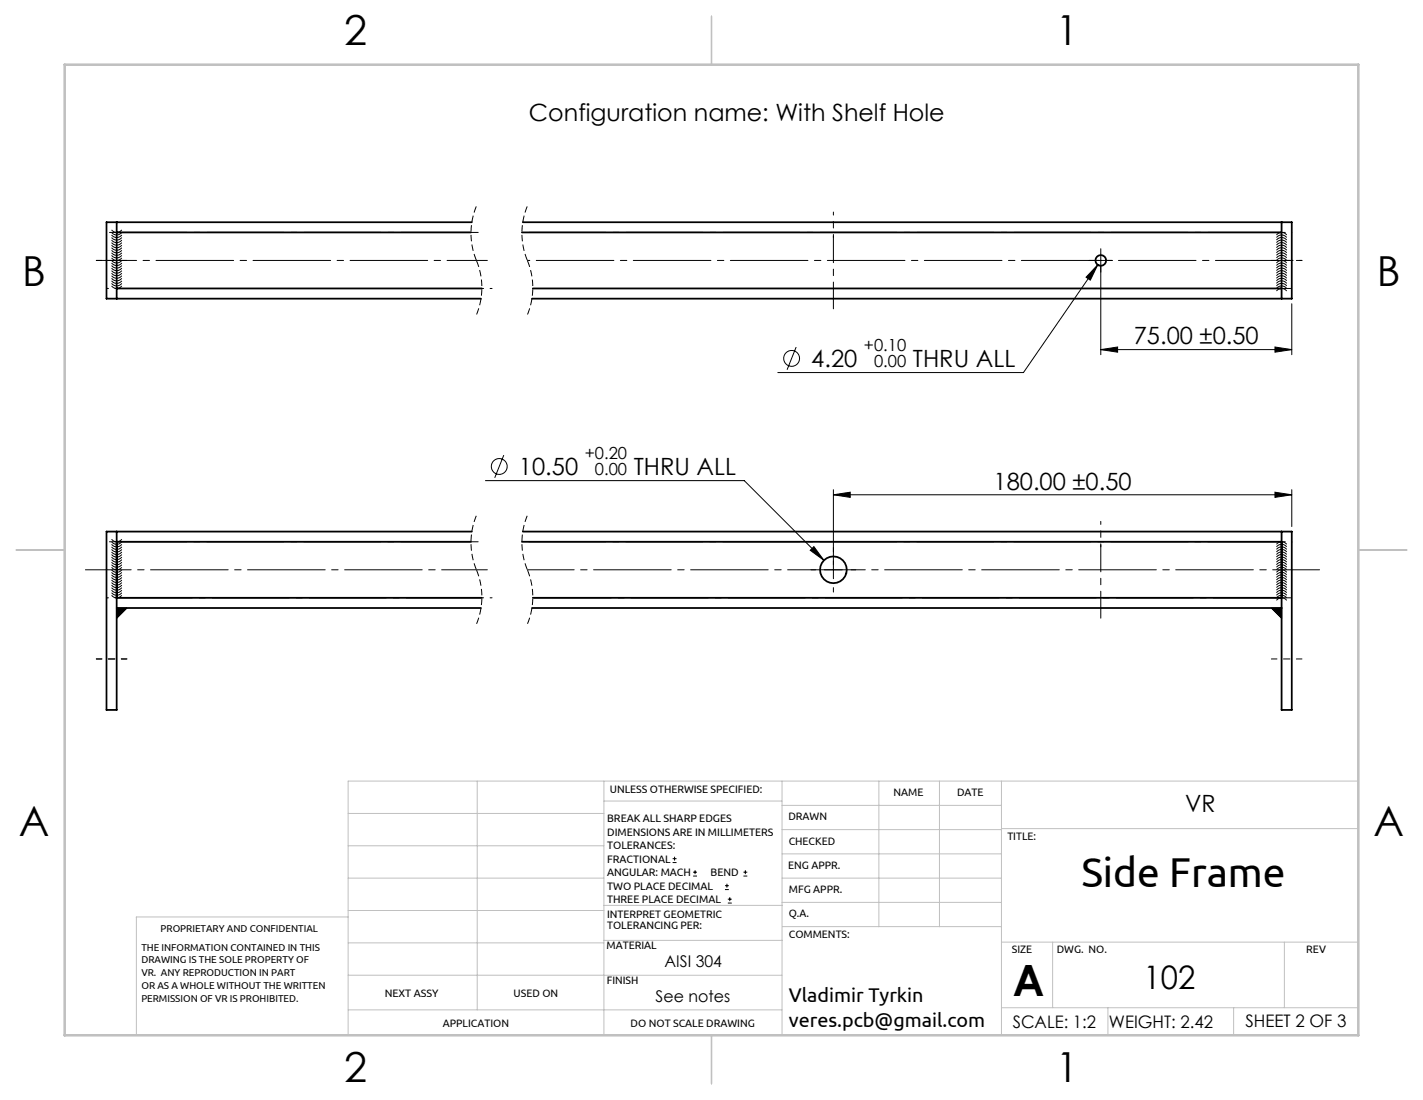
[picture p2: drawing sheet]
<svg xmlns="http://www.w3.org/2000/svg" width="279mm" height="216mm" viewBox="0 0 279 216" stroke-linecap="round" stroke-linejoin="round" font-family="sans-serif">
<g fill="none" stroke="#000" stroke-width=".2">
<path d="M21.9 45.1a1.25 1.25 0 0 0 2 0M21.9 45.6a1.25 1.25 0 0 0 2 0M21.9 46.1a1.25 1.25 0 0 0 2 0M21.9 46.6a1.25 1.25 0 0 0 2 0M21.9 47.1a1.25 1.25 0 0 0 2 0M21.9 47.6a1.25 1.25 0 0 0 2 0M21.9 48.1a1.25 1.25 0 0 0 2 0M21.9 48.6a1.25 1.25 0 0 0 2 0M21.9 49.1a1.25 1.25 0 0 0 2 0M21.9 49.6a1.25 1.25 0 0 0 2 0M21.9 50.1a1.25 1.25 0 0 0 2 0M21.9 50.6a1.25 1.25 0 0 0 2 0"/>
<path d="M21.9 51.1a1.25 1.25 0 0 0 2 0M21.9 51.6a1.25 1.25 0 0 0 2 0M21.9 52.1a1.25 1.25 0 0 0 2 0M21.9 52.6a1.25 1.25 0 0 0 2 0M21.9 53.1a1.25 1.25 0 0 0 2 0M21.9 53.6a1.25 1.25 0 0 0 2 0M21.9 54.1a1.25 1.25 0 0 0 2 0M21.9 54.6a1.25 1.25 0 0 0 2 0M21.9 55.1a1.25 1.25 0 0 0 2 0M21.9 55.6a1.25 1.25 0 0 0 2 0M21.9 56.1a1.25 1.25 0 0 0 2 0M214.9 51.1h2.5"/>
<path d="M215.5 52l-1.4 3-.9-.6zM215.5 52l-14.5 21.1h-48.3M216.1 49.9v19.7M250.6 57.1a1.25 1.25 0 0 1 2 0M250.6 56.6a1.25 1.25 0 0 1 2 0M250.6 56.1a1.25 1.25 0 0 1 2 0M250.6 55.6a1.25 1.25 0 0 1 2 0M250.6 55.1a1.25 1.25 0 0 1 2 0M250.6 54.6a1.25 1.25 0 0 1 2 0M250.6 54.1a1.25 1.25 0 0 1 2 0M250.6 53.6a1.25 1.25 0 0 1 2 0M250.6 53.1a1.25 1.25 0 0 1 2 0"/>
<path d="M250.6 52.6a1.25 1.25 0 0 1 2 0M250.6 52.1a1.25 1.25 0 0 1 2 0M250.6 51.6a1.25 1.25 0 0 1 2 0M250.6 51.1a1.25 1.25 0 0 1 2 0M250.6 50.6a1.25 1.25 0 0 1 2 0M250.6 50.1a1.25 1.25 0 0 1 2 0M250.6 49.6a1.25 1.25 0 0 1 2 0M250.6 49.1a1.25 1.25 0 0 1 2 0M250.6 48.6a1.25 1.25 0 0 1 2 0M250.6 48.1a1.25 1.25 0 0 1 2 0M250.6 47.6a1.25 1.25 0 0 1 2 0M250.6 47.1a1.25 1.25 0 0 1 2 0"/>
<path d="M250.6 46.6a1.25 1.25 0 0 1 2 0M250.6 46.1a1.25 1.25 0 0 1 2 0M253.6 59.6v10M156.3 68.1l-1.8 4.5M216.1 68.6l3.3-.5v1zM216.1 68.6h37.5M250.3 68.1l3.3 .5-3.3 .5zM95.3 94.3h50.8l15.7 15.7M98.9 89.3l-1.8 4.5M163.6 97.1l3.3-.5v1zM163.6 96.1v17.5M163.6 97.1h90"/>
<path d="M250.3 96.6l3.3 .5-3.3 .5zM253.6 96.1v7.2M21.9 105.8a1.25 1.25 0 0 0 2 0M21.9 106.3a1.25 1.25 0 0 0 2 0M21.9 106.8a1.25 1.25 0 0 0 2 0M21.9 107.3a1.25 1.25 0 0 0 2 0M21.9 107.8a1.25 1.25 0 0 0 2 0M21.9 108.3a1.25 1.25 0 0 0 2 0M21.9 108.8a1.25 1.25 0 0 0 2 0M21.9 109.3a1.25 1.25 0 0 0 2 0M21.9 109.8a1.25 1.25 0 0 0 2 0M21.9 110.3a1.25 1.25 0 0 0 2 0"/>
<path d="M21.9 110.8a1.25 1.25 0 0 0 2 0M21.9 111.3a1.25 1.25 0 0 0 2 0M21.9 111.8a1.25 1.25 0 0 0 2 0M21.9 112.3a1.25 1.25 0 0 0 2 0M21.9 112.8a1.25 1.25 0 0 0 2 0M21.9 113.3a1.25 1.25 0 0 0 2 0M21.9 113.8a1.25 1.25 0 0 0 2 0M21.9 114.3a1.25 1.25 0 0 0 2 0M21.9 114.8a1.25 1.25 0 0 0 2 0M21.9 115.3a1.25 1.25 0 0 0 2 0M21.9 115.8a1.25 1.25 0 0 0 2 0M21.9 116.3a1.25 1.25 0 0 0 2 0"/>
<path d="M21.9 116.8a1.25 1.25 0 0 0 2 0M22.9 119.3h2l-2 2zM24.9 119.3l-2 2M159.1 108l.7-.7 2 2.7zM161.9 111.8h3.5M249.6 119.3h2v2zM249.6 119.3l2 2M250.6 117.8a1.25 1.25 0 0 1 2 0M250.6 117.3a1.25 1.25 0 0 1 2 0M250.6 116.8a1.25 1.25 0 0 1 2 0M250.6 116.3a1.25 1.25 0 0 1 2 0M250.6 115.8a1.25 1.25 0 0 1 2 0"/>
<path d="M250.6 115.3a1.25 1.25 0 0 1 2 0M250.6 114.8a1.25 1.25 0 0 1 2 0M250.6 114.3a1.25 1.25 0 0 1 2 0M250.6 113.8a1.25 1.25 0 0 1 2 0M250.6 113.3a1.25 1.25 0 0 1 2 0M250.6 112.8a1.25 1.25 0 0 1 2 0M250.6 112.3a1.25 1.25 0 0 1 2 0M250.6 111.8a1.25 1.25 0 0 1 2 0M250.6 111.3a1.25 1.25 0 0 1 2 0M250.6 110.8a1.25 1.25 0 0 1 2 0M250.6 110.3a1.25 1.25 0 0 1 2 0M250.6 109.8a1.25 1.25 0 0 1 2 0"/>
<path d="M250.6 109.3a1.25 1.25 0 0 1 2 0M250.6 108.8a1.25 1.25 0 0 1 2 0M250.6 108.3a1.25 1.25 0 0 1 2 0M250.6 107.8a1.25 1.25 0 0 1 2 0M250.6 107.3a1.25 1.25 0 0 1 2 0M250.6 106.8a1.25 1.25 0 0 1 2 0M132.1 169.3h.7M132.1 168.5h.7M132.4 168.2v.7M136.1 171.9h.8M136.1 171.2h.8M136.5 170.8v.8"/>
<path d="M142.3 174.6h.8M142.3 173.8h.8M142.7 173.5v.7M142.9 177.3h.8M142.9 176.5h.8M143.3 176.1v.8M146 171.9h.7M146 171.2h.7M146.3 170.8v.8"/>
<circle cx="155.4" cy="70.3" r="1.56"/>
<circle cx="98" cy="91.6" r="1.56"/>
</g>
<path d="M93.5 40.4a13.9 13.9 0 0 0 0 10.7M93.5 51.1a13.9 13.9 0 0 1 0 10.7M103.5 40.4a13.9 13.9 0 0 0 0 10.7M103.5 51.1a13.9 13.9 0 0 1 0 10.7M93.5 101.2a13.9 13.9 0 0 0 0 10.6M93.5 111.8a13.9 13.9 0 0 1 0 10.7M103.5 101.2a13.9 13.9 0 0 0 0 10.6M103.5 111.8a13.9 13.9 0 0 1 0 10.7" fill="none" stroke="#000" stroke-width=".2" stroke-dasharray="1.3 .6" stroke-dashoffset="-.1" stroke-linecap="butt"/>
<path d="M214.9 51.1h-1.1M216.1 49.9v-1.1M216.1 52.4v1M217.4 51.1h1M160.1 111.8h-.8M163.6 108.3v-.8M163.6 115.3v.9M167.1 111.8h.9" fill="none" stroke="#000" stroke-width=".2" stroke-dasharray="15.2 1.3 1.3 1.3"/>
<path d="M95.7 111.8h-78.9" fill="none" stroke="#000" stroke-width=".2" stroke-dasharray="15.2 1.3 1.3 1.3" stroke-dashoffset="6.3"/>
<path d="M259.1 111.8h-155.6" fill="none" stroke="#000" stroke-width=".2" stroke-dasharray="15.2 1.3 1.3 1.3" stroke-dashoffset="6"/>
<path d="M18.9 51.1h6M249.6 51.1h6M18.9 129.3h6M24.9 129.3h-6M249.6 129.3h6" fill="none" stroke="#000" stroke-width=".2" stroke-dasharray="15.2 1.3 1.3 1.3" stroke-dashoffset="14.1"/>
<path d="M94.5 45.6h-73.6M94.5 106.3h-73.6" fill="none" stroke="#000" stroke-width=".2" stroke-dasharray="15.2 1.3 1.3 1.3" stroke-dashoffset="-.6"/>
<path d="M253.6 45.6h-151.1M253.6 106.3h-151.1" fill="none" stroke="#000" stroke-width=".2" stroke-dasharray="15.2 1.3 1.3 1.3" stroke-dashoffset="-1.3"/>
<path d="M96.6 56.6h-75.7M255.6 51.1h-152.1M96.6 117.3h-75.7" fill="none" stroke="#000" stroke-width=".2" stroke-dasharray="15.2 1.3 1.3 1.3" stroke-dashoffset="-1.7"/>
<path d="M253.6 56.6h-149M253.6 117.3h-149" fill="none" stroke="#000" stroke-width=".2" stroke-dasharray="15.2 1.3 1.3 1.3" stroke-dashoffset="-.2"/>
<path d="M216.1 106.9v14.4" fill="none" stroke="#000" stroke-width=".2" stroke-dasharray="15.2 1.3 1.3 1.3" stroke-dashoffset="9.9"/>
<path d="M163.6 46.6v-5M216.1 102.3v5" fill="none" stroke="#000" stroke-width=".2" stroke-dasharray="15.2 1.3 1.3 1.3" stroke-dashoffset="14.6"/>
<path d="M95.7 51.1h-76.8" fill="none" stroke="#000" stroke-width=".2" stroke-dasharray="15.2 1.3 1.3 1.3" stroke-dashoffset="7.3"/>
<path d="M163.6 60.6v-14.3" fill="none" stroke="#000" stroke-width=".2" stroke-dasharray="15.2 1.3 1.3 1.3" stroke-dashoffset="10"/>
<g fill="none" stroke="#c0c0c0" stroke-width=".2">
<path d="M68.4 159.7h50.2M93.7 153.3v44.9M118.6 153.3v49.9M118.6 157.2h34.9M153.5 153.3v49.9M153.5 158.1h43.1M172.6 153.3v28.6M184.5 153.3v28.6M196.6 153.3v49.9M266.7 153.3h-198.3v49.9M68.4 178.7h50.2M68.4 172.4h50.2"/>
<path d="M68.4 166h50.2M68.4 180h-41.6v23.2M118.6 177.7h35.1M153.5 167.6h43.1M153.5 162.8h43.1M153.5 172.4h43.1M153.5 177.1h43.1M196.6 162.6h70.1M68.4 198.2h85.1M68.4 185.1h50.2M68.4 191.4h50.2M118.6 191.4h34.9"/>
<path d="M118.6 184.6h35.1M153.7 181.9h42.9M196.6 197.8h70.1M196.6 184.9h70.1M206.7 184.9v12.9M217.5 197.8v5.4M242.2 197.8v5.4M252.2 184.9v12.9"/>
</g>
<path d="M139.7 3.2v9.5M3.2 107.9h9.5M266.7 107.9h9.5M139.7 203.2v9.5" fill="none" stroke="#c0c0c0" stroke-width=".25"/>
<path d="M12.7 12.7h254v190.5h-254z" fill="none" stroke="#c0c0c0" stroke-width=".5"/>
<g fill="#000">
<path d="M163.6 97.1l3.3-.5v1zM250.3 96.6l3.3 .5-3.3 .5zM216.1 68.6l3.3-.5v1zM250.3 68.1l3.3 .5-3.3 .5z"/>
<path d="M159.8 107.3l-.7 .7 2.7 2zM215.5 52l-2.3 2.4 .9 .6z"/>
<path d="M249.6 119.3h2v2zM22.9 119.3v2l2-2z"/>
</g>
<g fill="none" stroke="#000" stroke-width=".35">
<path d="M22.9 43.6v15M22.9 56.6h71.7M22.9 45.6h69.6M92.6 43.6h-71.7v15h73.5M102.5 45.6h149.1M102.6 43.6h151v15h-149.2M104.6 56.6h147M251.6 43.6v15M22.9 119.3h71.5M22.9 117.3h71.7M22.9 106.3h69.6M22.9 104.3v35h-2v-35h71.7"/>
<path d="M102.5 106.3h149.1M102.6 104.3h151v35h-2v-35M104.4 119.3h147.2M104.6 117.3h147"/>
<circle cx="216.1" cy="51.1" r="1.05"/>
<circle cx="163.6" cy="111.8" r="2.63"/>
</g>
<text font-size="8.5" x="198.9" y="195.5">A</text>
<text font-size="8.2" x="212.3" y="174.2">Side Frame</text>
<g font-size="8.1">
<text x="67.6" y="8.9">2</text>
<text x="207.3" y="8.9">1</text>
<text x="4.4" y="56.2">B</text>
<text x="270.4" y="56.2">B</text>
<text x="3.7" y="164.1">A</text>
<text x="269.7" y="164.1">A</text>
<text x="67.6" y="212.4">2</text>
<text x="207.3" y="212.4">1</text>
</g>
<text font-size="6.3" x="224.5" y="194.1">102</text>
<g font-size="4.7">
<text x="103.9" y="23.8">Configuration name: With Shelf Hole</text>
<text x="222.6" y="67.6">75.00 ±0.50</text>
<text x="159.3" y="72.1">4.20</text>
<text x="179.2" y="72.1">THRU ALL</text>
<text x="101.9" y="93.3">10.50</text>
<text x="124.4" y="93.3">THRU ALL</text>
<text x="195.1" y="96.1">180.00 ±0.50</text>
<text x="232.7" y="159.4">VR</text>
</g>
<g font-size="3.9">
<text x="154.9" y="196.6">Vladimir Tyrkin</text>
<text x="154.9" y="201.6">veres.pcb@gmail.com</text>
</g>
<g font-size="3.4">
<text x="198.8" y="201.7">SCALE: 1:2</text>
<text x="217.7" y="201.8">WEIGHT: 2.42</text>
<text x="244.5" y="201.7">SHEET 2 OF 3</text>
</g>
<g font-size="3.3">
<text x="169.6" y="68.9">+0.10</text>
<text x="171.6" y="72.1">0.00</text>
<text x="114.8" y="90.2">+0.20</text>
<text x="116.8" y="93.3">0.00</text>
</g>
<g font-size="3.2">
<text x="130.5" y="189.8">AISI 304</text>
<text x="128.7" y="196.6">See notes</text>
</g>
<g font-size="2.1">
<text x="119.8" y="155.6">UNLESS OTHERWISE SPECIFIED:</text>
<text x="119.2" y="161.4">BREAK ALL SHARP EDGES</text>
<text x="154.8" y="161">DRAWN</text>
<text x="175.4" y="156.2">NAME</text>
<text x="187.9" y="156.2">DATE</text>
<text x="119.2" y="164">DIMENSIONS ARE IN MILLIMETERS</text>
<text x="119.2" y="166.7">TOLERANCES:</text>
<text x="154.9" y="165.8">CHECKED</text>
<text x="197.8" y="165">TITLE:</text>
<text x="119.2" y="169.3">FRACTIONAL</text>
<text x="119.2" y="172">ANGULAR: MACH</text>
<text x="139.5" y="172">BEND</text>
<text x="154.8" y="170.5">ENG APPR.</text>
<text x="119.2" y="174.6">TWO PLACE DECIMAL</text>
<text x="119.2" y="177.3">THREE PLACE DECIMAL</text>
<text x="154.9" y="180">Q.A.</text>
<text x="154.9" y="175.2">MFG APPR.</text>
<text x="119.2" y="180.2">INTERPRET GEOMETRIC</text>
<text x="119.2" y="182.3">TOLERANCING PER:</text>
<text x="154.9" y="184.2">COMMENTS:</text>
<text x="119.1" y="186.3">MATERIAL</text>
<text x="198.7" y="187">SIZE</text>
<text x="207.5" y="187">DWG. NO.</text>
<text x="256.5" y="187.1">REV</text>
<text x="75.5" y="195.8">NEXT ASSY</text>
<text x="100.9" y="195.7">USED ON</text>
<text x="119.1" y="193.1">FINISH</text>
<text x="86.9" y="201.6">APPLICATION</text>
<text x="123.8" y="201.6">DO NOT SCALE DRAWING</text>
</g>
<g font-size="2">
<text x="31.5" y="183">PROPRIETARY AND CONFIDENTIAL</text>
<text x="27.8" y="186.6">THE INFORMATION CONTAINED IN THIS</text>
<text x="27.8" y="189.1">DRAWING IS THE SOLE PROPERTY OF</text>
<text x="27.8" y="191.6">VR. ANY REPRODUCTION IN PART</text>
<text x="27.8" y="194.2">OR AS A WHOLE WITHOUT THE WRITTEN</text>
<text x="27.8" y="196.7">PERMISSION OF VR IS PROHIBITED.</text>
</g>
</svg>
